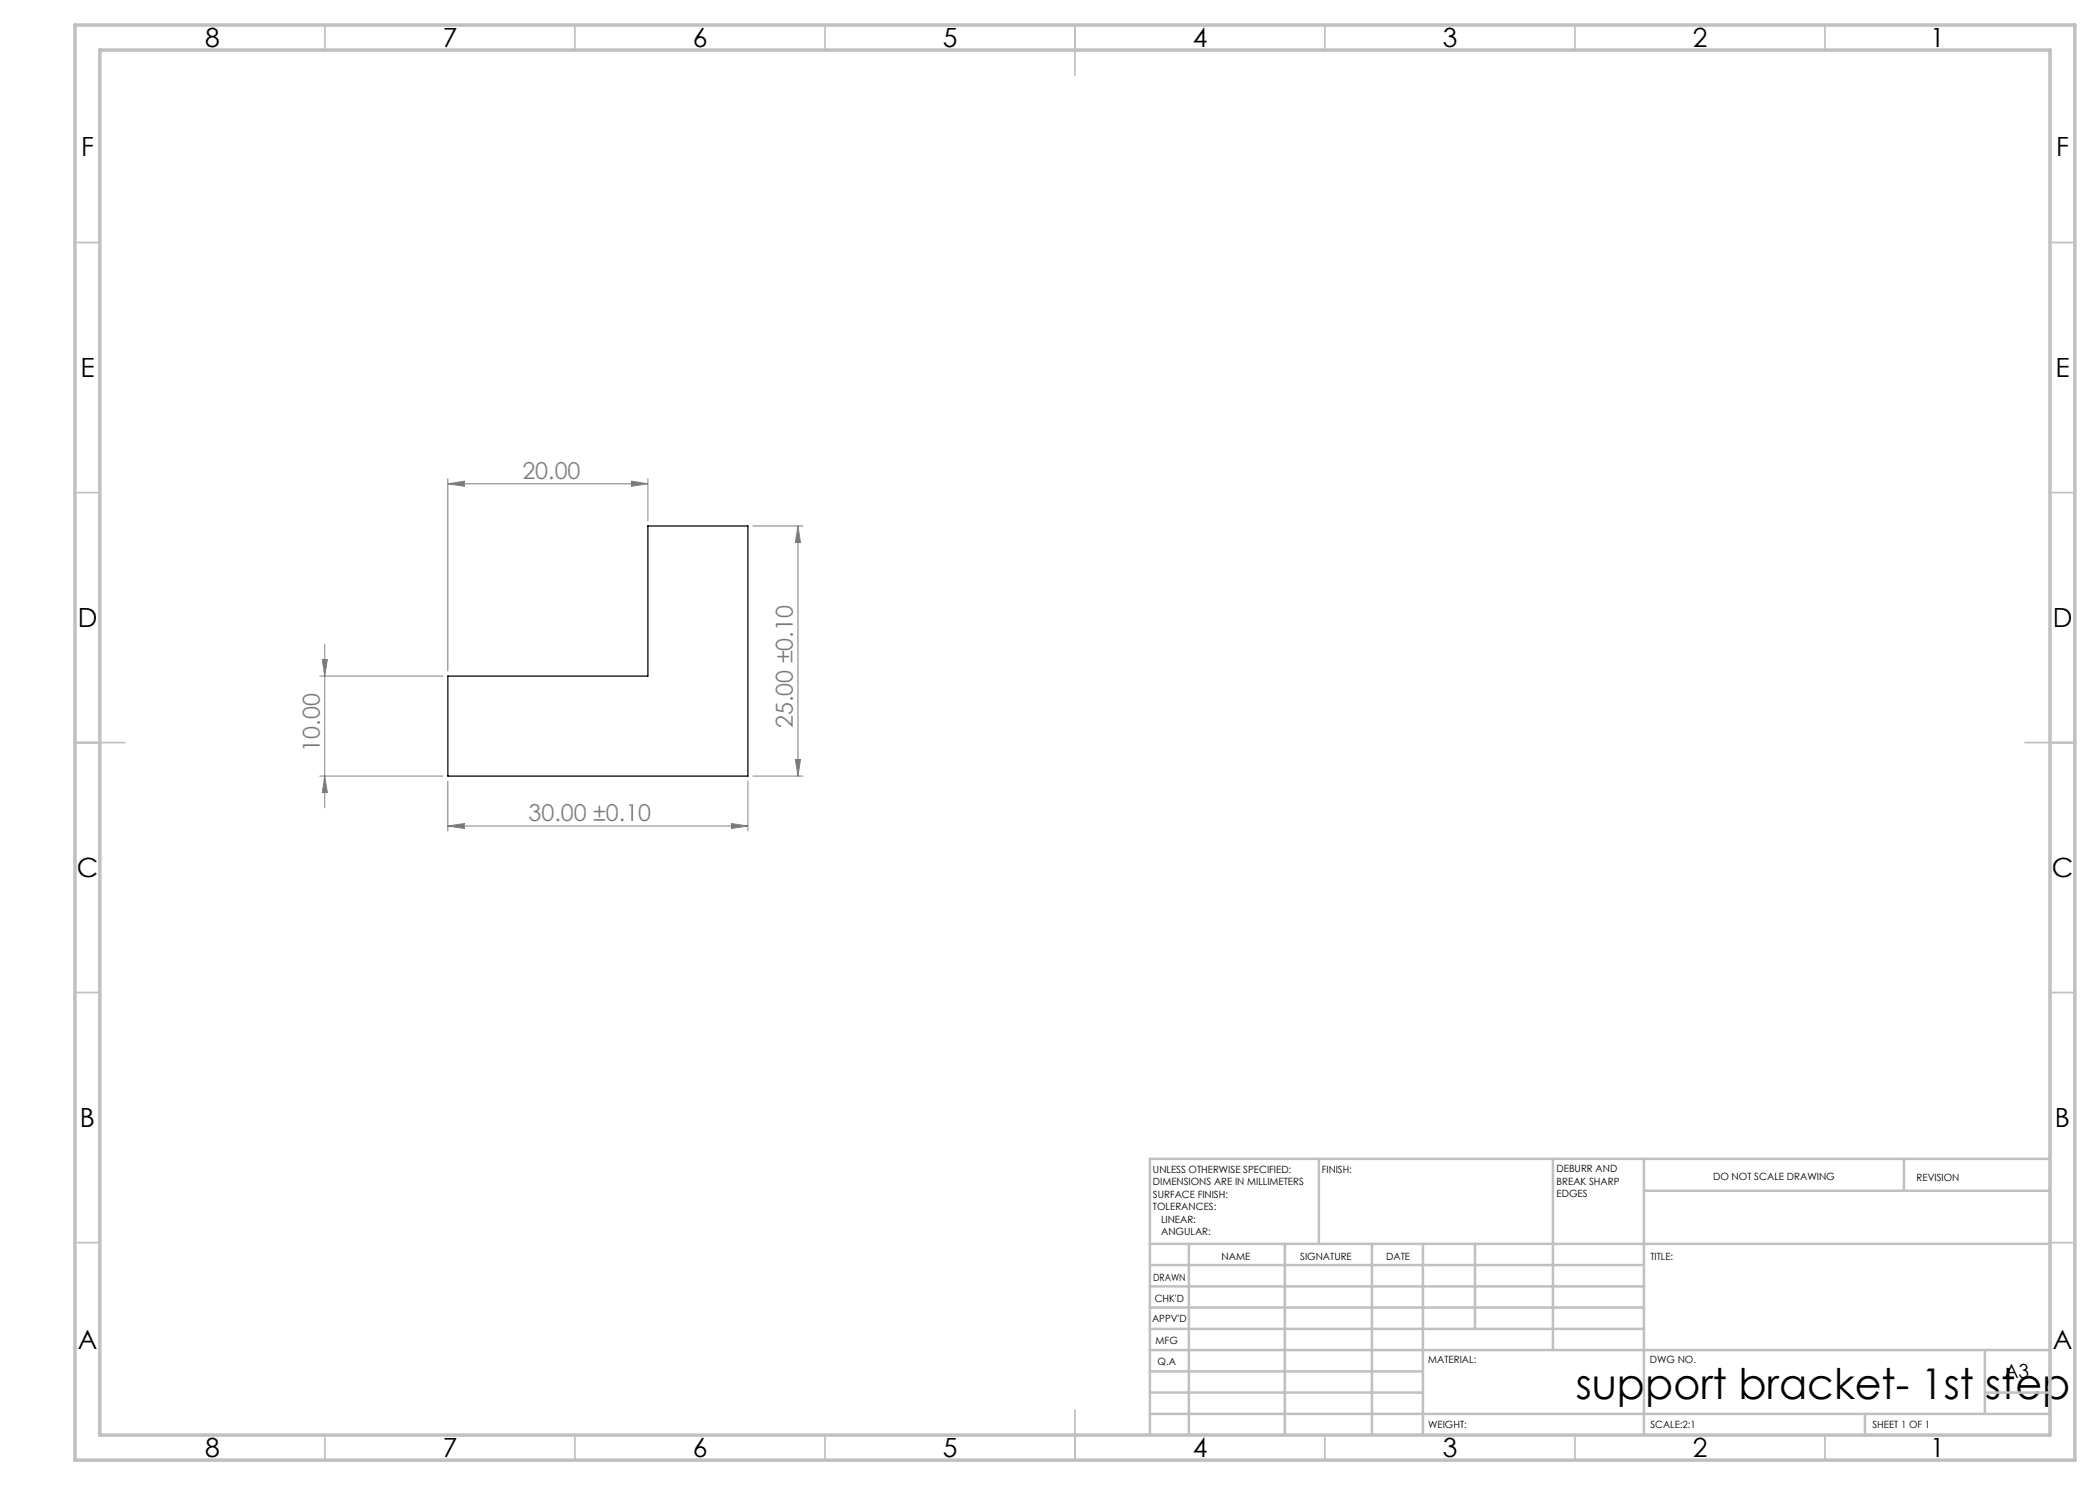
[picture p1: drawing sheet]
<svg xmlns="http://www.w3.org/2000/svg" width="420mm" height="297mm" viewBox="0 0 420 297" stroke-linecap="round" stroke-linejoin="round" font-family="sans-serif">
<g fill="none" stroke="#808080" stroke-width=".2">
<path d="M89.6 96.8l3.3-.6v1.1zM89.6 95.7v38.5M89.6 96.8h40M126.3 96.2l3.3 .6-3.3 .5zM129.6 95.7v8.5M150.6 105.2h10M159.6 105.2v50M159.6 105.2l.5 3.3h-1zM64 135.2h24.6M64.5 131.9h1l-.6 3.3zM64.9 128.9v32.7M64 155.2h24.6"/>
<path d="M64.9 155.2l.6 3.3h-1zM89.6 156.2v10M149.6 156.2v10M150.6 155.2h10M159.1 151.9h1l-.5 3.3zM89.6 165.2l3.3-.5v1zM89.6 165.2h60M146.3 164.7l3.3 .5-3.3 .5z"/>
</g>
<g fill="none" stroke="#c0c0c0" stroke-width=".35">
<path d="M65 5v5M115 5v5M165 5v5M215 5v10M265 5v5M315 5v5M365 5v5M15 48.5h5M410 48.5h5M15 98.5h5M410 98.5h5M15 148.5h10"/>
<path d="M405 148.5h10M15 198.5h5M410 198.5h5M15 248.5h5M410 248.5h5M65 287v5M115 287v5M165 287v5M215 282v10M265 287v5M315 287v5M365 287v5"/>
</g>
<g fill="none" stroke="#c0c0c0" stroke-width=".5">
<path d="M263.8 231.8v17M310.6 231.8v38.2M328.8 231.8v55.2M328.8 238.2h81.2M380.8 231.8v6.4M410 231.8h-180v55.2M230 248.8h180M230 257.3h98.8M230 253h98.8M237.8 248.8v38.2M257 248.8v38.2M274.4 248.8v38.2"/>
<path d="M284.6 248.8v38.2M295 248.8v17M230 265.8h98.8M230 261.5h98.8M230 278.5h54.6M230 274.3h54.6M230 270h180M397 278.5h13M397 270v12.8M230 282.8h180M373 282.8v4.2"/>
</g>
<path d="M15 5h400v287h-400zM20 10h390v277h-390z" fill="none" stroke="#c0c0c0" stroke-width=".7"/>
<g fill="#808080">
<path d="M126.3 96.2l3.3 .6-3.3 .5zM89.6 96.8l3.3-.6v1.1z"/>
<path d="M89.6 165.2l3.3-.5v1zM146.3 164.7l3.3 .5-3.3 .5z"/>
<path d="M159.1 151.9h1l-.5 3.3zM159.6 105.2l.5 3.3h-1z"/>
<path d="M64.5 131.9h1l-.6 3.3zM64.9 155.2l.6 3.3h-1z"/>
</g>
<path d="M89.6 135.2h40v-30h20v50h-60z" fill="none" stroke="#000" stroke-width=".25"/>
<text font-size="8.5" x="315.2" y="279.7">support bracket- 1st step</text>
<g font-size="5.3">
<text x="41" y="9.5">8</text>
<text x="88.5" y="9.5">7</text>
<text x="138.5" y="9.5">6</text>
<text x="188.5" y="9.5">5</text>
<text x="238.5" y="9.5">4</text>
<text x="288.5" y="9.5">3</text>
<text x="338.5" y="9.5">2</text>
<text x="386" y="9.5">1</text>
<text x="16.2" y="31.2">F</text>
<text x="411.2" y="31.2">F</text>
<text x="16.1" y="75.5">E</text>
<text x="411.1" y="75.5">E</text>
<text x="15.5" y="125.5">D</text>
<text x="410.5" y="125.5">D</text>
<text x="15.4" y="175.5">C</text>
<text x="410.4" y="175.5">C</text>
<text x="16" y="225.5">B</text>
<text x="411" y="225.5">B</text>
<text x="15.5" y="269.7">A</text>
<text x="410.5" y="269.7">A</text>
<text x="41" y="291.5">8</text>
<text x="88.5" y="291.5">7</text>
<text x="138.5" y="291.5">6</text>
<text x="188.5" y="291.5">5</text>
<text x="238.5" y="291.5">4</text>
<text x="288.5" y="291.5">3</text>
<text x="338.5" y="291.5">2</text>
<text x="386" y="291.5">1</text>
</g>
<g font-size="4.7" fill="#808080">
<text x="104.5" y="95.7">20.00</text>
<text x="158.6" y="145.6" transform="rotate(-90 158.6 145.6)">25.00 ±0.10</text>
<text x="64" y="150.3" transform="rotate(-90 64 150.3)">10.00</text>
<text x="105.7" y="164.2">30.00 ±0.10</text>
</g>
<text font-size="3.9" x="400.9" y="275.5">A3</text>
<g font-size="2">
<text x="230.6" y="234.6">UNLESS OTHERWISE SPECIFIED:</text>
<text x="230.6" y="237.1">DIMENSIONS ARE IN MILLIMETERS</text>
<text x="230.6" y="239.6">SURFACE FINISH:</text>
<text x="264.4" y="234.6">FINISH:</text>
<text x="311.3" y="234.5">DEBURR AND</text>
<text x="311.3" y="237">BREAK SHARP</text>
<text x="311.3" y="239.5">EDGES</text>
<text x="342.6" y="236">DO NOT SCALE DRAWING</text>
<text x="383.3" y="236.2">REVISION</text>
<text x="230.6" y="242.1">TOLERANCES:</text>
<text x="232.2" y="244.6">LINEAR:</text>
<text x="232.2" y="247.1">ANGULAR:</text>
<text x="244.3" y="252">NAME</text>
<text x="260" y="251.9">SIGNATURE</text>
<text x="277.2" y="251.9">DATE</text>
<text x="330.1" y="251.9">TITLE:</text>
<text x="230.6" y="256.1">DRAWN</text>
<text x="230.9" y="260.3">CHK'D</text>
<text x="230.4" y="264.4">APPV'D</text>
<text x="231.1" y="268.8">MFG</text>
<text x="231.5" y="273">Q.A</text>
<text x="285.6" y="272.5">MATERIAL:</text>
<text x="330" y="272.5">DWG NO.</text>
<text x="285.6" y="285.5">WEIGHT:</text>
<text x="330.1" y="285.6">SCALE:2:1</text>
<text x="374.5" y="285.6">SHEET 1 OF 1</text>
</g>
</svg>
